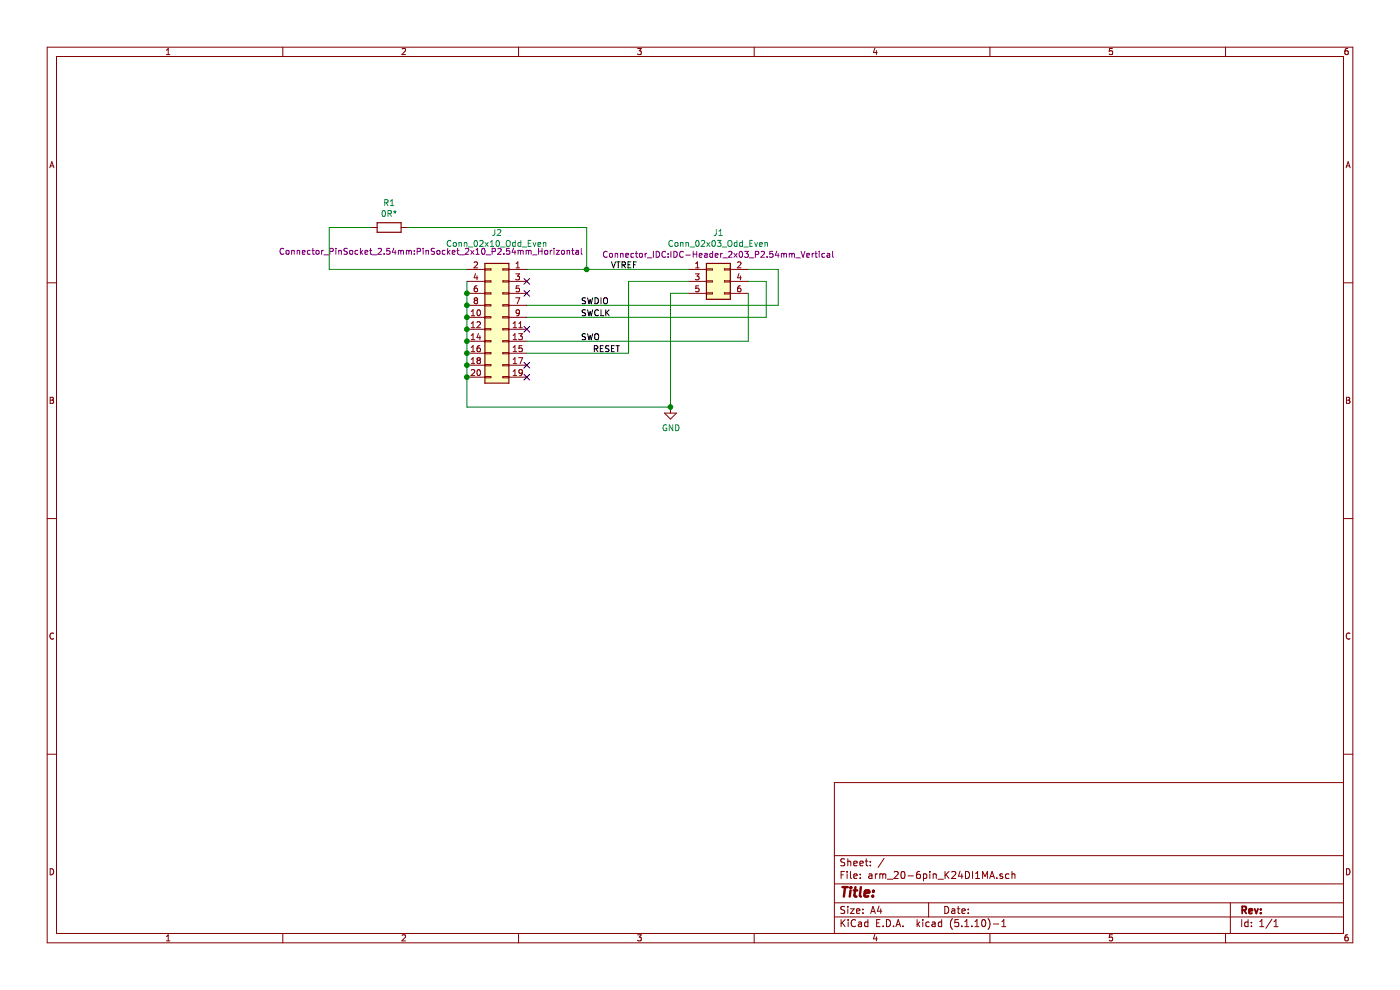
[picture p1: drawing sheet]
EESchema Schematic File Version 4
EELAYER 30 0
EELAYER END
$Descr A4 11693 8268
encoding utf-8
Sheet 1 1
Title ""
Date ""
Rev ""
Comp ""
Comment1 ""
Comment2 ""
Comment3 ""
Comment4 ""
$EndDescr
$Comp
L Connector_Generic:Conn_02x10_Odd_Even J2
U 1 1
P 4200 2650
F 0 "J2" H 4250 3357 50  0000 C CNN
F 1 "Conn_02x10_Odd_Even" H 4250 3266 50  0000 C CNN
F 2 "Connector_PinSocket_2.54mm:PinSocket_2x10_P2.54mm_Horizontal" H 4800 3200 50  0000 C CNN
F 3 "~" H 4200 2650 50  0001 C CNN
	1    4200 2650
	-1   0    0    -1  
$EndComp
$Comp
L Connector_Generic:Conn_02x03_Odd_Even J1
U 1 1
P 5950 2350
F 0 "J1" H 6000 2757 50  0000 C CNN
F 1 "Conn_02x03_Odd_Even" H 6000 2666 50  0000 C CNN
F 2 "Connector_IDC:IDC-Header_2x03_P2.54mm_Vertical" H 6000 2575 50  0000 C CNN
F 3 "~" H 5950 2350 50  0001 C CNN
	1    5950 2350
	1    0    0    -1  
$EndComp
Wire Wire Line
	2750 2250 2750 1900
Wire Wire Line
	4900 1900 4900 2250
Wire Wire Line
	4900 2250 4400 2250
Wire Wire Line
	4900 2250 5750 2250
Connection ~ 4900 2250
Text Label 5100 2250 0    50   ~ 0
VTREF
Wire Wire Line
	6250 2250 6500 2250
Wire Wire Line
	6500 2250 6500 2550
Wire Wire Line
	6500 2550 4400 2550
Wire Wire Line
	6250 2350 6400 2350
Wire Wire Line
	6400 2350 6400 2650
Wire Wire Line
	6400 2650 4400 2650
Wire Wire Line
	6250 2450 6250 2850
Wire Wire Line
	6250 2850 4400 2850
Wire Wire Line
	5750 2450 5600 2450
Wire Wire Line
	5600 2450 5600 3400
Wire Wire Line
	5600 3400 3900 3400
Wire Wire Line
	3900 3400 3900 3150
Connection ~ 3900 2450
Wire Wire Line
	3900 2450 3900 2350
Connection ~ 3900 2550
Wire Wire Line
	3900 2550 3900 2450
Connection ~ 3900 2650
Wire Wire Line
	3900 2650 3900 2550
Connection ~ 3900 2750
Wire Wire Line
	3900 2750 3900 2650
Connection ~ 3900 2850
Wire Wire Line
	3900 2850 3900 2750
Connection ~ 3900 2950
Wire Wire Line
	3900 2950 3900 2850
Connection ~ 3900 3050
Wire Wire Line
	3900 3050 3900 2950
Connection ~ 3900 3150
Wire Wire Line
	3900 3150 3900 3050
$Comp
L power:GND #PWR0101
U 1 1
P 5600 3400
F 0 "#PWR0101" H 5600 3150 50  0001 C CNN
F 1 "GND" H 5605 3227 50  0000 C CNN
F 2 "" H 5600 3400 50  0001 C CNN
F 3 "" H 5600 3400 50  0001 C CNN
	1    5600 3400
	1    0    0    -1  
$EndComp
Connection ~ 5600 3400
Wire Wire Line
	5750 2350 5250 2350
Wire Wire Line
	5250 2350 5250 2950
Wire Wire Line
	5250 2950 4400 2950
Text Label 4950 2950 0    50   ~ 0
RESET
Text Label 4850 2850 0    50   ~ 0
SWO
Text Label 4850 2650 0    50   ~ 0
SWCLK
Text Label 4850 2550 0    50   ~ 0
SWDIO
Wire Wire Line
	2750 2250 3900 2250
NoConn ~ 4400 2350
NoConn ~ 4400 2450
NoConn ~ 4400 2750
NoConn ~ 4400 3050
NoConn ~ 4400 3150
$Comp
L Device:R R1
U 1 1
P 3250 1900
F 0 "R1" V 3043 1900 50  0000 C CNN
F 1 "0R*" V 3134 1900 50  0000 C CNN
F 2 "Resistor_SMD:R_0603_1608Metric" V 3180 1900 50  0001 C CNN
F 3 "~" H 3250 1900 50  0001 C CNN
	1    3250 1900
	0    1    1    0   
$EndComp
Wire Wire Line
	2750 1900 3100 1900
Wire Wire Line
	3400 1900 4900 1900
$EndSCHEMATC
